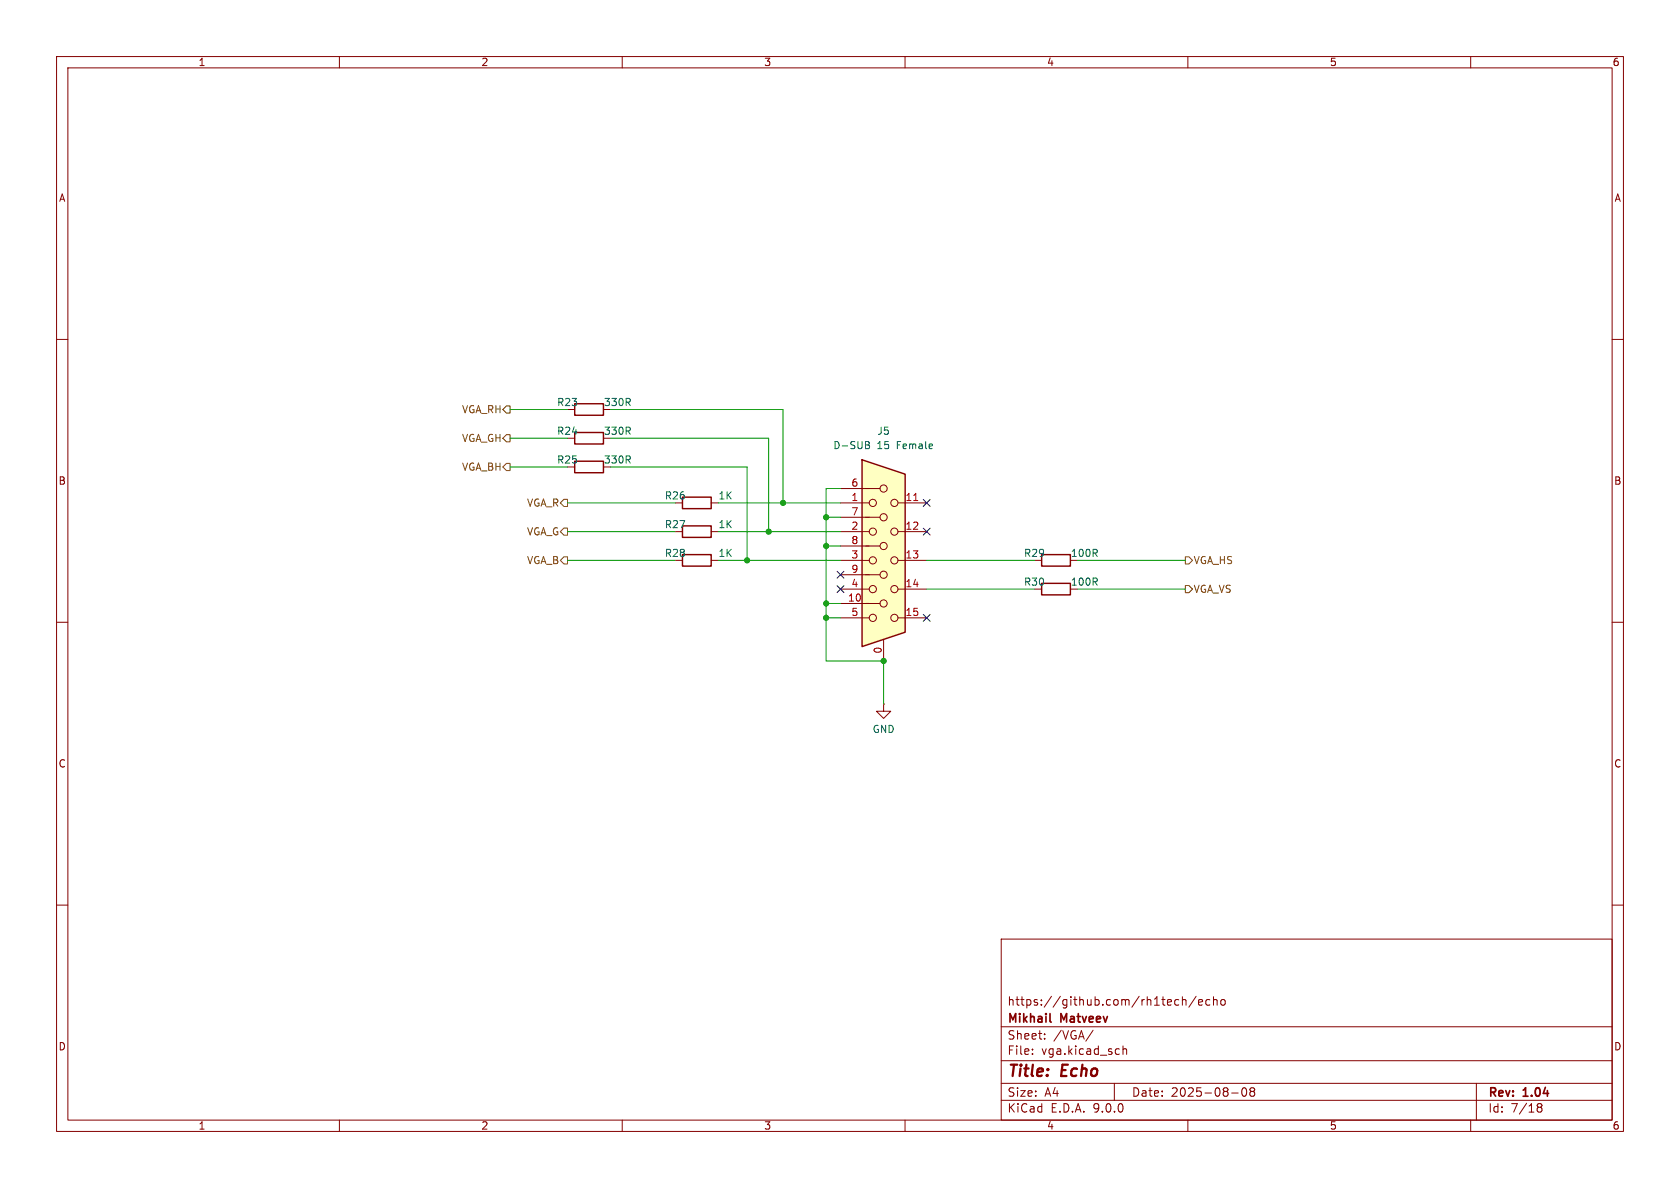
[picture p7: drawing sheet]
<svg xmlns="http://www.w3.org/2000/svg" width="297mm" height="210mm" viewBox="0 0 297 210" stroke-linecap="round" stroke-linejoin="round" font-family="sans-serif">
<g fill="none" stroke="#840000" stroke-width=".18">
<path d="M10 10h277v190h-277zM12 12h273v186h-273zM60 10v2M110 10v2M160 10v2M210 10v2M260 10v2M10 60h2M285 60h2M125.7 99.1h1.3M125.7 94h1.3M125.7 88.9h1.3"/>
<path d="M10 110h2M285 110h2M10 160h2M177 166h108v32h-108zM207.7 177.6l.3 .1 .4-.1M208.4 176.8l-.4-.1-.3 .1M209 176.8l.2-.1 .4 .1 .1 .9M209 176.2v1.5M211.5 176.1l-1.3 2M211.9 177.2l.7-.1-.1-.3-.4-.1-.2 .2 .1 .7h.5M213.9 176.8l-.4-.1-.3 .3v.4l.1 .2h.6M214.5 176.8l.2-.1 .4 .1 .1 .9"/>
<path d="M214.5 176.2v1.5M215.9 176.8l.2-.1 .4 .1 .1 .6-.1 .2-.4 .1-.2-.1zM285 160h2M60 198v2M110 198v2M160 198v2M177 194.5h108M177 191.5h108M177 187.5h108M177 181.5h108M182.5 186.3v.1M182.5 185.5v.1"/>
<path d="M184.7 183.6v.1M184.7 182.8v.1M193.2 182.1l-1.2 2M197 191.5v3M198.5 184.9v1.5M198.5 185.5l.2-.1 .4 .1 .1 .9M210 198v2M217.7 193.2h1.2M219.7 192.4l.2-.1a.81 .81 0 0 1 .6 .6 .81 .81 0 0 1-.3 .8l-.2 .1a.81 .81 0 0 1-.3-1.4zM221.2 192.9l-.2-.2 .2-.4 .5 .1 .1 .2-.3 .3M221.2 192.9l-.2 .3v.5l.2 .1 .5-.1 .1-.2-.1-.4-.2-.2M221.2 192.9h.3"/>
<path d="M260 198v2M261 191.5v6.5M271.7 195.5l.3 .2M271.7 195.4l.3-.3 .5 .1 .1 .3-.3 .2M272 195.7h.3M272 195.7l-.3 .3M272.3 195.7l.3 .3-.1 .5-.5 .1-.3-.3"/>
</g>
<path d="M185.6 180.5l.2 .2" fill="none" stroke="#840000" stroke-width=".3"/>
<path d="M101.6 76.5h5.1v2h-5.1zM101.6 81.5h5.1v2.1h-5.1zM120.6 98h5.1v2.1h-5.1zM120.6 93h5.1v2h-5.1zM120.6 87.9h5.1v2h-5.1z" fill="none" stroke="#840000" stroke-width=".25"/>
<path d="M152.4 81.3l7.6 2.5v28l-7.6 2.5z" fill="#ffffc2"/>
<path d="M101.6 71.4h5.1v2h-5.1zM152.4 81.3l7.6 2.5v28l-7.6 2.5zM184.1 98h5.1v2.1h-5.1zM184.1 103.1h5.1v2.1h-5.1z" fill="none" stroke="#840000" stroke-width=".25"/>
<g fill="none" stroke="#840000" stroke-width=".18">
<path d="M148.6 91.4h7M148.6 86.4h7M148.6 96.5h7M148.6 88.9h5.1M148.6 94h5.1M148.6 99.1h5.1M158.7 88.9h5.1M158.7 94h5.1M158.7 99.1h5.1M148.6 101.6h7M148.6 106.7h7M148.6 104.1h5.1"/>
<path d="M148.6 109.2h5.1M156.2 113v3.8M158.7 104.1h5.1M158.7 109.2h5.1M156.2 124.5v1.2h1.3l-1.3 1.3-1.3-1.3h1.3M156.2 124.5h.1"/>
<circle cx="154.3" cy="88.9" r=".63"/>
<circle cx="154.3" cy="99.1" r=".63"/>
<circle cx="154.3" cy="94" r=".63"/>
<circle cx="156.2" cy="96.5" r=".63"/>
<circle cx="156.2" cy="86.4" r=".63"/>
<circle cx="156.2" cy="91.4" r=".63"/>
<circle cx="158.1" cy="88.9" r=".63"/>
<circle cx="158.1" cy="94" r=".63"/>
<circle cx="158.1" cy="99.1" r=".63"/>
<circle cx="154.3" cy="104.1" r=".63"/>
<circle cx="154.3" cy="109.2" r=".63"/>
<circle cx="156.2" cy="101.6" r=".63"/>
<circle cx="156.2" cy="106.7" r=".63"/>
<circle cx="158.1" cy="109.2" r=".63"/>
<circle cx="158.1" cy="104.1" r=".63"/>
</g>
<path d="M161.5 88.5h.8" fill="none" stroke="#a90000" stroke-width=".18"/>
<path d="M153 78l.6 .2 .1 .2-.3 .3M153 78.7h.4M153.4 78.7l.3 .2v.3l-.7 .1" fill="none" stroke="#006464" stroke-width=".18"/>
<path d="M88.9 77.5l.6-.7h.7v1.3h-.7zM89.5 71.8h.7v1.2h-.7l-.6-.6zM88.9 82.6l.6-.7h.7v1.3h-.7zM99.7 88.3h.6v1.2h-.6l-.6-.6zM99.7 93.3h.6v1.3h-.6l-.6-.6zM99.7 98.4h.6v1.3h-.6l-.6-.6zM209.5 98.4h.7l.6 .7-.6 .6h-.7zM209.5 103.5h.7l.6 .6-.6 .7h-.7z" fill="none" stroke="#725600" stroke-width=".18"/>
<g fill="none" stroke="#009600" stroke-width=".18">
<path d="M90.2 77.5h10.1M90.2 72.4h10.1M107.9 77.5h28v16.5M107.9 72.4h30.5v16.5M90.2 82.6h10.1M100.3 99.1h19.1M100.3 94h19.1M100.3 88.9h19.1M107.9 82.6h24.2v16.5M127 99.1h21.6M127 94h21.6M127 88.9h21.6"/>
<path d="M146 96.5h2.6M146 91.4h2.6M148.6 86.4h-2.6v30.4h10.2v7.7M163.8 99.1h19.1M190.5 99.1h19M146 106.7h2.6M146 109.2h2.6M163.8 104.1h19.1M190.5 104.1h19"/>
</g>
<path d="M163.2 88.3l1.2 1.2M163.2 93.4l1.2 1.2M164.4 88.3l-1.2 1.2M164.4 93.4l-1.2 1.2M148 103.5l1.2 1.2M148 101l1.2 1.2M149.2 103.5l-1.2 1.2M149.2 101l-1.2 1.2M163.2 108.6l1.2 1.2M164.4 108.6l-1.2 1.2" fill="none" stroke="#000084" stroke-width=".18"/>
<g fill="#009600" stroke="#009600" stroke-width=".18">
<circle cx="156.2" cy="116.8" r=".46"/>
<circle cx="146" cy="96.5" r=".46"/>
<circle cx="146" cy="91.4" r=".46"/>
<circle cx="146" cy="109.2" r=".46"/>
<circle cx="146" cy="106.7" r=".46"/>
<circle cx="135.9" cy="94" r=".46"/>
<circle cx="138.4" cy="88.9" r=".46"/>
<circle cx="132.1" cy="99.1" r=".46"/>
</g>
<g font-size="2.8" fill="#840000">
<text x="178" y="190.9">Title:</text>
<text x="187.7" y="190.9">Echo</text>
</g>
<g font-size="2.1" fill="#840000">
<text x="178" y="178">https://github.com/rh1tech/echo</text>
<text x="178" y="184">Sheet:</text>
<text x="178" y="181.2">Mikhail</text>
<text x="186.2" y="184">/VGA/</text>
<text x="187.6" y="181.2">Matveev</text>
<text x="178" y="186.7">File:</text>
<text x="184.1" y="186.7">vga.kicad_sch</text>
<text x="178" y="196.9">KiCad</text>
<text x="178" y="194.1">Size:</text>
<text x="184.7" y="194.1">A4</text>
<text x="185.7" y="196.9">E.D.A.</text>
<text x="193.3" y="196.9">9.0.0</text>
<text x="200" y="194.1">Date:</text>
<text x="207" y="194.1">2025-08-08</text>
<text x="263" y="194.3">Rev:</text>
<text x="263" y="196.9">Id:</text>
<text x="267.1" y="196.9">7/18</text>
<text x="269.4" y="194.3">1.04</text>
</g>
<g font-size="1.8" fill="#840000">
<text x="35" y="11.9">1</text>
<text x="85" y="11.9">2</text>
<text x="135" y="11.9">3</text>
<text x="185" y="11.9">4</text>
<text x="235" y="11.9">5</text>
<text x="285" y="11.9">6</text>
<text x="10.3" y="35.9">A</text>
<text x="285.3" y="35.9">A</text>
<text x="10.3" y="85.9">B</text>
<text x="285.3" y="85.9">B</text>
<text x="10.3" y="135.9">C</text>
<text x="285.3" y="135.9">C</text>
<text x="10.3" y="185.9">D</text>
<text x="285.3" y="185.9">D</text>
<text x="35" y="199.9">1</text>
<text x="85" y="199.9">2</text>
<text x="135" y="199.9">3</text>
<text x="185" y="199.9">4</text>
<text x="235" y="199.9">5</text>
<text x="285" y="199.9">6</text>
</g>
<g font-size="1.8" fill="#006464">
<text x="98.4" y="72">R23</text>
<text x="106.7" y="72">330R</text>
<text x="98.4" y="77.1">R24</text>
<text x="106.7" y="77.1">330R</text>
<text x="155" y="77.1">J5</text>
<text x="98.4" y="82.1">R25</text>
<text x="106.7" y="82.1">330R</text>
<text x="147.2" y="79.6">D-SUB</text>
<text x="155" y="79.6">15</text>
<text x="158.6" y="79.6">Female</text>
<text x="117.4" y="88.5">R26</text>
<text x="126.9" y="88.5">1K</text>
<text x="117.4" y="93.6">R27</text>
<text x="126.9" y="93.6">1K</text>
<text x="117.4" y="98.7">R28</text>
<text x="126.9" y="98.7">1K</text>
<text x="180.9" y="98.7">R29</text>
<text x="189.2" y="98.7">100R</text>
<text x="180.9" y="103.7">R30</text>
<text x="189.2" y="103.7">100R</text>
<text x="154.2" y="129.8">GND</text>
</g>
<g font-size="1.8" fill="#725600">
<text x="81.6" y="73.3">VGA_RH</text>
<text x="81.6" y="83.4">VGA_BH</text>
<text x="81.6" y="78.3">VGA_GH</text>
<text x="93.1" y="89.8">VGA_R</text>
<text x="93.1" y="94.8">VGA_G</text>
<text x="93.1" y="99.9">VGA_B</text>
<text x="210.9" y="99.9">VGA_HS</text>
<text x="210.9" y="105">VGA_VS</text>
</g>
<g font-size="1.8" fill="#a90000">
<text x="150.4" y="86.1">6</text>
<text x="150.4" y="88.6">1</text>
<text x="160" y="88.6">11</text>
<text x="150.4" y="91.2">7</text>
<text x="150.4" y="93.7">2</text>
<text x="160" y="93.7">12</text>
<text x="150.4" y="96.3">8</text>
<text x="150.4" y="98.8">3</text>
<text x="150.4" y="101.3">9</text>
<text x="160" y="98.8">13</text>
<text x="149.8" y="106.4">10</text>
<text x="150.4" y="103.9">4</text>
<text x="160" y="103.9">14</text>
<text x="150.4" y="109">5</text>
<text x="160" y="109">15</text>
<text x="156" y="115.6" transform="rotate(-90 156 115.6)">0</text>
</g>
</svg>
